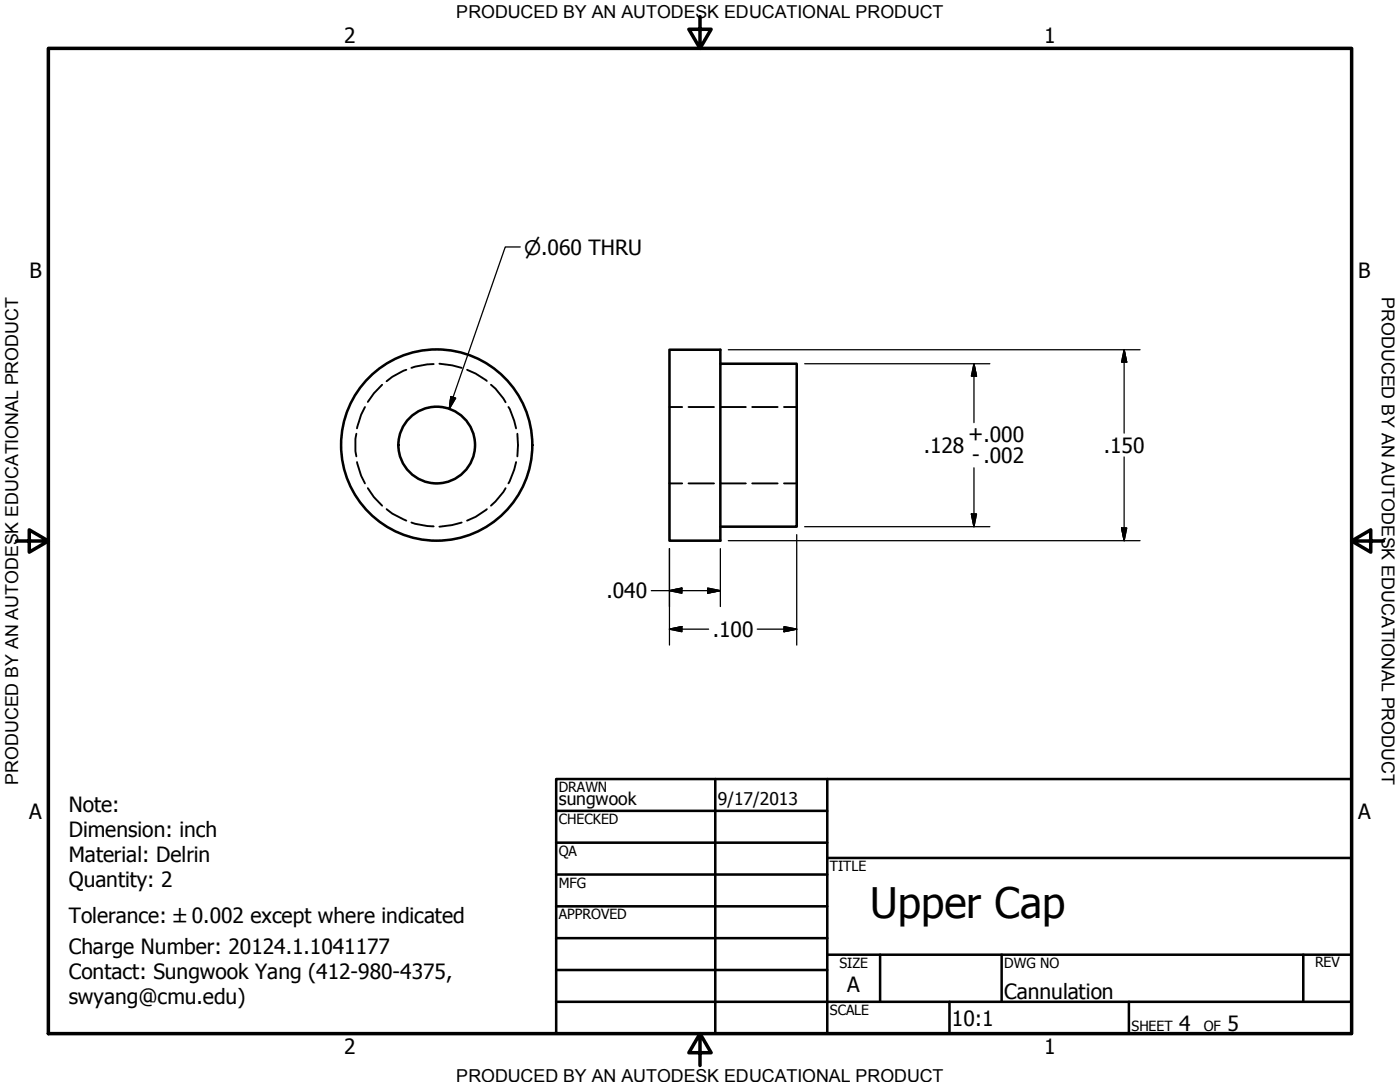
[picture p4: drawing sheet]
<svg xmlns="http://www.w3.org/2000/svg" width="279mm" height="216mm" viewBox="0 0 279 216" stroke-linecap="round" stroke-linejoin="round" font-family="sans-serif">
<!-- layer: Hidden (ANSI) -->
<g fill="none" stroke="#000" stroke-width=".51">
<path d="M133.6 69.8h10.2v38.1h-10.2zM143.8 72.6h15.2v32.5h-15.2"/>
<circle cx="87.2" cy="88.8" r="19.1"/>
<circle cx="87.2" cy="88.8" r="7.7"/>
</g>
<!-- layer: Visible (ANSI) -->
<g fill="none" stroke="#000" stroke-width=".38">
<path d="M76.3 76.8l-1.7 1.7-1.2 1.7M81.1 73.8l-2.8 1.4-1.1 .9M86.6 72.6l-1.3 .1-3.2 .7M87.7 72.6l2.5 .3 1.9 .5M93.2 73.8l1.7 .7 2.3 1.5M98 76.8l.9 .7 2 2.8M71.1 86.6l-.2 1v2.4l.2 1.1M71.2 92.2l.9 2.7 .7 1.6M72.8 81.2l-.7 1.5-.9 2.8M73.4 97.4l1.2 1.8 1.7 1.7M100.9 97.4l-.4 .8-1.6 1.9-.9 .8M101.5 81.2l1.1 2.7 .4 1.6"/>
<path d="M103 92.2l-.4 1.5-1.1 2.8M103.3 86.6l.1 2.2-.1 2.3M133.6 96.5h2.5M133.6 81.2h2.5M137.4 96.5h5.1M137.4 81.2h5.1M143.8 96.5h5M143.8 81.2h5M150.1 96.5h5.1M150.1 81.2h5.1M156.5 96.5h2.5M156.5 81.2h2.5"/>
<path d="M77.2 101.6l1.1 .9 2.8 1.4M82.1 104.3l3.2 .7h1.3M92.1 104.3l-1.9 .5-2.5 .3M97.2 101.6l-2.3 1.5-1.7 .8"/>
</g>
<!-- layer: Border (ANSI) -->
<path d="M9.7 9.7h260v196.5h-260zM139.7 3.3v6.4l-2.2-3.9h4.4l-2.2 3.9M3.3 107.9h6.4l-3.9-2.2v4.5l3.9-2.3M269.7 107.9l3.9 2.3v-4.5l-3.9 2.2h6.4M139.7 206.2l2.2 3.9h-4.4l2.2-3.9v6.4" fill="none" stroke="#000" stroke-width=".7"/>
<!-- layer: Title (ANSI) -->
<g fill="none" stroke="#000" stroke-width=".51">
<path d="M111 155.4h158.7v50.8h-158.7zM142.7 155.4v50.8M165.1 155.4v50.8M111 161.8h54.1M111 168.1h54.1M111 174.5h54.1M165.1 171.2h104.6M111 180.8h54.1M111 187.2h54.1M111 193.5h54.1M111 199.9h158.7M165.1 190.5h104.6"/>
<path d="M175.6 190.5v9.4M189.5 199.9v6.3M199.9 190.5v9.4M225.3 199.9v6.3M260.1 190.5v9.4"/>
</g>
<!-- layer: Dimension (ANSI) -->
<g fill="none" stroke="#000" stroke-width=".25">
<path d="M145.4 69.8h82.1M160.6 72.6h36.9M194.4 72.6l.5 2.5h-1zM194.4 72.6v11.7M224.3 69.8l.6 2.5h-1.1zM224.3 69.8v16.6M194.4 93.3v11.8M224.3 91.2v16.7M130 117.9h13.8M133.6 117.9l2.5-.6v1.1zM133.6 109.5v19.2M141.2 117.3l2.6 .6-2.6 .5z"/>
<path d="M143.8 109.5v11.5M145.4 107.9h82.1M159 106.7v22M160.6 105.1h36.9M193.9 102.6h1l-.5 2.5zM223.8 105.3h1.1l-.6 2.6zM133.6 125.5l2.5-.5v1zM133.6 125.5h7.8M151.1 125.5h7.9M156.5 125l2.5 .5-2.5 .5z"/>
</g>
<g fill="#000" stroke="#000" stroke-width=".25">
<path d="M194.4 72.6l.5 2.5zM194.4 72.6l.5 2.5h-1zM224.3 69.8l.6 2.5zM224.3 69.8l.6 2.5h-1.1zM133.6 117.9l2.5-.6zM133.6 117.9l2.5-.6v1.1zM141.2 118.4l2.6-.5zM141.2 117.3l2.6 .6-2.6 .5zM193.9 102.6l.5 2.5zM193.9 102.6h1l-.5 2.5zM223.8 105.3l.5 2.6zM223.8 105.3h1.1l-.6 2.6z"/>
<path d="M133.6 125.5l2.5-.5zM133.6 125.5l2.5-.5v1zM156.5 126l2.5-.5zM156.5 125l2.5 .5-2.5 .5z"/>
</g>
<!-- layer: Symbol (ANSI) -->
<path d="M103.8 49.3h-3l-11.1 32.3M90 79.1l.9 .3-1.2 2.2z" fill="none" stroke="#000" stroke-width=".25"/>
<path d="M90 79.1l-.3 2.5zM90 79.1l.9 .3-1.2 2.2z" fill="#000" stroke="#000" stroke-width=".25"/>
<text font-size="8.4" x="173.7" y="183.2">Upper Cap</text>
<g font-size="4.2">
<text x="68.7" y="8.6">2</text>
<text x="208.4" y="8.6">1</text>
<text x="5.9" y="55.5">B</text>
<text x="271.1" y="55.5">B</text>
<text x="193.2" y="88">+.000</text>
<text x="184.3" y="90.4">.128</text>
<text x="194" y="92.3">- .002</text>
<text x="220.3" y="90.4">.150</text>
<text x="121" y="119.4">.040</text>
<text x="142.2" y="127.1">.100</text>
<text x="13.7" y="162">Note:</text>
<text x="5.8" y="163.4">A</text>
<text x="13.7" y="167">Dimension: inch</text>
<text x="271" y="163.4">A</text>
<text x="13.7" y="172">Material: Delrin</text>
<text x="13.7" y="177">Quantity: 2</text>
<text x="13.7" y="184.1">Tolerance: ±0.002 except where indicated</text>
<text x="13.7" y="190.4">Charge Number: 20124.1.1041177</text>
<text x="13.7" y="195.4">Contact: Sungwook Yang (412-980-4375,</text>
<text x="169.1" y="198">A</text>
<text x="13.7" y="200.4">swyang@cmu.edu)</text>
<text x="200.4" y="199.3">Cannulation</text>
<text x="190" y="204.8">10:1</text>
<text x="235.3" y="205.7">4</text>
<text x="245" y="205.7">5</text>
<text x="68.7" y="210.3">2</text>
<text x="208.4" y="210.3">1</text>
</g>
<text font-size="4" x="104.6" y="50.8">⌀.060 THRU</text>
<g font-size="3.6">
<text x="91.1" y="3.6">PRODUCED BY AN AUTODESK EDUCATIONAL PRODUCT</text>
<text x="275.8" y="59.3" transform="rotate(90 275.8 59.3)">PRODUCED BY AN AUTODESK EDUCATIONAL PRODUCT</text>
<text x="3.6" y="156.6" transform="rotate(-90 3.6 156.6)">PRODUCED BY AN AUTODESK EDUCATIONAL PRODUCT</text>
<text x="91.1" y="215.9">PRODUCED BY AN AUTODESK EDUCATIONAL PRODUCT</text>
</g>
<g font-size="3.5">
<text x="111.5" y="160.6">sungwook</text>
<text x="143.3" y="160.7">9/17/2013</text>
</g>
<g font-size="2.8">
<text x="111.5" y="158">DRAWN</text>
<text x="111.5" y="164.4">CHECKED</text>
<text x="111.5" y="170.8">QA</text>
<text x="165.6" y="173.7">TITLE</text>
<text x="111.5" y="177.1">MFG</text>
<text x="111.5" y="183.5">APPROVED</text>
<text x="167.5" y="193.1">SIZE</text>
<text x="200.4" y="193.1">DWG NO</text>
<text x="262.4" y="193">REV</text>
<text x="165.6" y="202.5">SCALE</text>
<text x="225.8" y="205.7">SHEET</text>
<text x="240.2" y="205.7">OF</text>
</g>
</svg>
